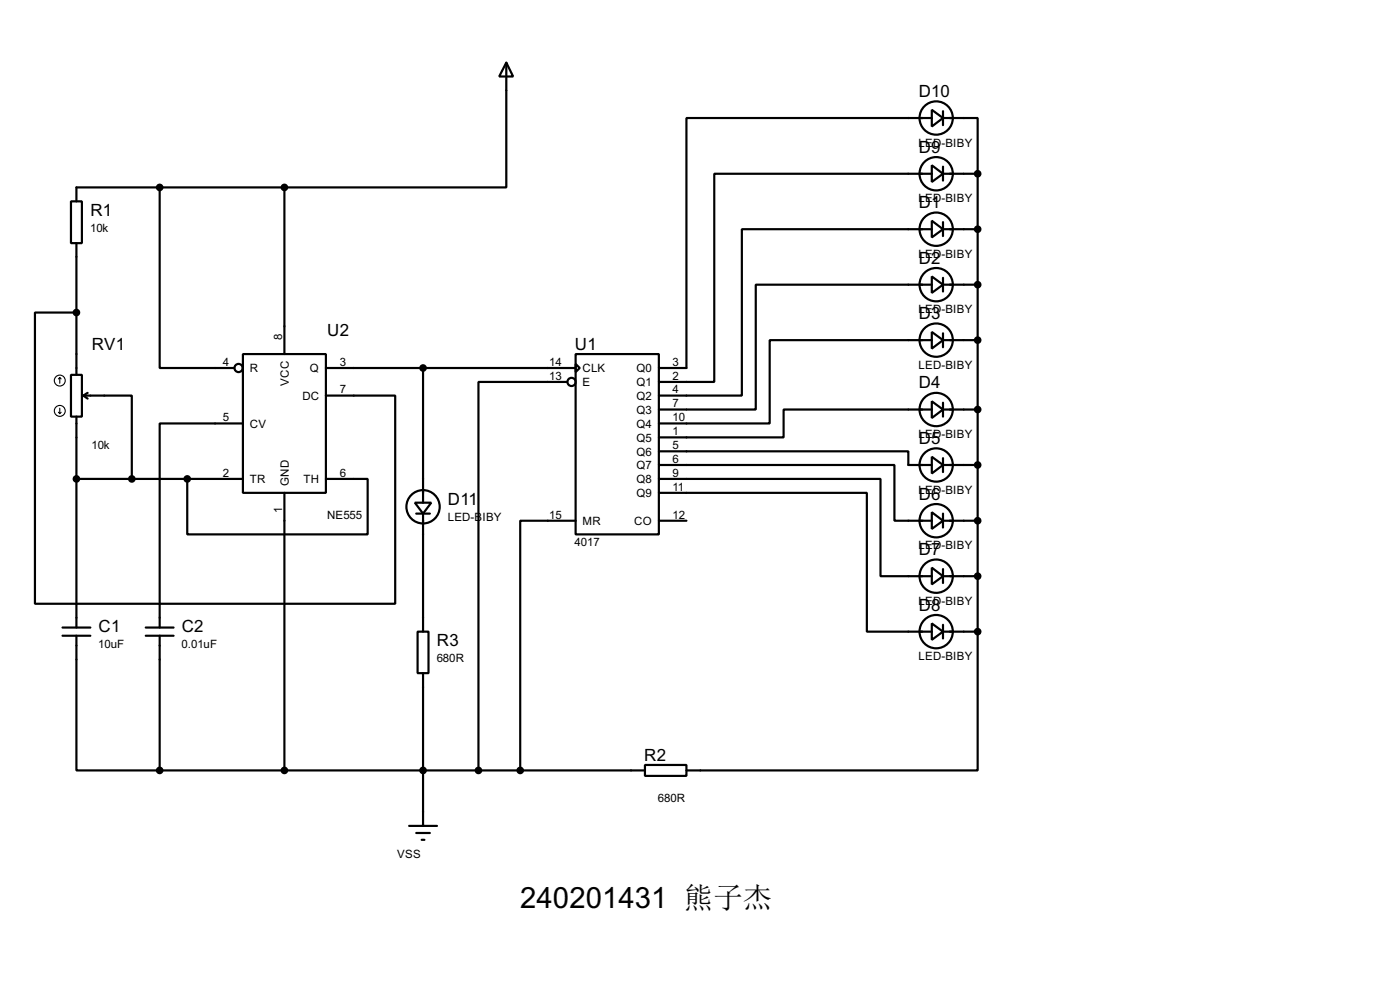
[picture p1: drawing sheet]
<svg xmlns="http://www.w3.org/2000/svg" width="256mm" height="180mm" viewBox="0 0 256 180" stroke-linecap="round" stroke-linejoin="round" font-family="sans-serif">
<g fill="none" stroke="#000" stroke-width=".4">
<path d="M92.8 11.5l1.2 2.5h-2.5zM92.8 11.5v22.8h-40.7M13 36.9h2v7.6h-2zM29.3 34.3v33.1h13.7M52.1 34.3v30.5M52.1 34.3h-38.1v2.6M170.7 30.3l2.1 1.5-2.1 1.5zM170.7 20.1l2.1 1.5-2.1 1.6zM170.7 31.8h-39.8v38.1h-10.2M170.7 21.6h-44.9v45.8h-5.1M172.8 21.6h6.3v10.2M172.8 31.8h6.3"/>
<path d="M172.8 20.4v2.5M172.8 30.5v2.6M179.1 31.8v83.8M14 57.2h-7.6v53.3h66v-38.1h-12.7M14 44.5v24.1M170.7 40.4l2.1 1.6-2.1 1.5zM170.7 50.6l2.1 1.5-2.1 1.5zM170.7 42h-34.8v30.4h-15.2M170.7 52.1h-32.2v22.9h-17.8M172.8 42h6.3M172.8 52.1h6.3M172.8 40.7v2.5"/>
<path d="M172.8 50.9v2.5M13 68.6h2v7.7h-2zM14 76.3v38.6M15.3 72.4h8.9v15.3M15.3 72.4l.8 .6M16.1 71.9l-.8 .5M44.5 64.8h15.2v25.4h-15.2zM44.5 77.5h-15.2v37.4M59.7 67.4h45.8M77.5 67.4v24.6M103.9 69.9h-16.2v71.1M105.5 64.8h15.2v33h-15.2z"/>
<path d="M105.5 66.6l.7 .8-.7 .7zM170.7 60.8l2.1 1.5-2.1 1.5zM170.7 73.5l2.1 1.5-2.1 1.5zM170.7 62.3h-29.7v15.2h-20.3M170.7 75h-27.1v5.1h-22.9M172.8 62.3h6.3M172.8 75h6.3M172.8 61v2.6M172.8 73.7v2.6M14 87.7h30.5M34.3 87.7v10.1h33.1v-10.1h-7.7M52.1 90.2v50.8"/>
<path d="M76 92h3l-1.5 2zM76.3 94h2.5M77.5 94v21.6M105.5 95.3h-10.2v45.7M120.7 82.6h45.7v2.5h4.3M120.7 85.1h43.2v10.2h6.8M120.7 87.7h40.6v17.8h9.4M120.7 90.2h38.1v25.4h11.9M120.7 95.3h5.1M170.7 83.6l2.1 1.5-2.1 1.6zM170.7 93.8l2.1 1.5-2.1 1.5zM172.8 85.1h6.3"/>
<path d="M172.8 95.3h6.3M172.8 83.9v2.5M172.8 94v2.6M11.5 114.9h5.1M11.5 116.4h5.1M14 116.4v24.6h15.3M26.7 114.9h5.1M26.7 116.4h5.1M29.3 116.4v24.6M76.5 115.6h2v7.6h-2zM170.7 103.9l2.1 1.6-2.1 1.5zM170.7 114.1l2.1 1.5-2.1 1.5z"/>
<path d="M172.8 105.5h6.3M172.8 115.6h6.3M172.8 104.2v2.5M172.8 114.4v2.5M179.1 115.6v25.4h-53.3M77.5 123.2v28M29.3 141h88.9M75 151.2h5.1M76.3 152.5h2.5M77.3 153.7h.5M118.2 140h7.6v2h-7.6z"/>
<circle cx="171.5" cy="31.8" r="3.1"/>
<circle cx="171.5" cy="21.6" r="3.1"/>
<circle cx="171.5" cy="42" r="3.1"/>
<circle cx="171.5" cy="52.1" r="3.1"/>
<circle cx="43.7" cy="67.4" r=".75"/>
<circle cx="104.7" cy="69.9" r=".75"/>
<circle cx="171.5" cy="62.3" r="3.1"/>
<circle cx="171.5" cy="75" r="3.1"/>
<circle cx="77.5" cy="92.8" r="3.1"/>
<circle cx="171.5" cy="95.3" r="3.1"/>
<circle cx="171.5" cy="85.1" r="3.1"/>
<circle cx="171.5" cy="105.5" r="3.1"/>
<circle cx="171.5" cy="115.6" r="3.1"/>
</g>
<g fill="none" stroke="#000" stroke-width=".2">
<path d="M10.7 75.5l.3 .2M11 69.1l-.3 .3M11 69.1l.2 .3M11 69.1v1.1M11 74.7v1M11.2 75.5l-.2 .2"/>
<circle cx="10.9" cy="75.2" r="1"/>
<circle cx="10.9" cy="69.7" r="1"/>
</g>
<g fill="#000" stroke="#000" stroke-width=".4">
<circle cx="29.2" cy="34.3" r=".5"/>
<circle cx="52.1" cy="34.3" r=".5"/>
<circle cx="179.1" cy="31.8" r=".5"/>
<circle cx="14" cy="57.2" r=".5"/>
<circle cx="179.1" cy="52.1" r=".5"/>
<circle cx="179.1" cy="42" r=".5"/>
<circle cx="77.5" cy="67.4" r=".5"/>
<circle cx="179.1" cy="75" r=".5"/>
<circle cx="179.1" cy="62.3" r=".5"/>
<circle cx="14" cy="87.7" r=".5"/>
<circle cx="24.1" cy="87.7" r=".5"/>
<circle cx="34.3" cy="87.7" r=".5"/>
<circle cx="179.1" cy="85.1" r=".5"/>
<circle cx="179.1" cy="95.3" r=".5"/>
<circle cx="179.1" cy="115.6" r=".5"/>
<circle cx="179.1" cy="105.5" r=".5"/>
<circle cx="29.2" cy="141" r=".5"/>
<circle cx="52.1" cy="141" r=".5"/>
<circle cx="77.5" cy="141" r=".5"/>
<circle cx="87.6" cy="141" r=".5"/>
<circle cx="95.3" cy="141" r=".5"/>
</g>
<text font-size="6" x="95.3" y="166.3">240201431 熊子杰</text>
<g font-size="3.5">
<text x="168.3" y="17.8">D10</text>
<text x="168.3" y="27.9">D9</text>
<text x="16.6" y="39.5">R1</text>
<text x="168.3" y="38.1">D1</text>
<text x="168.3" y="48.3">D2</text>
<text x="168.3" y="58.4">D3</text>
<text x="16.8" y="64">RV1</text>
<text x="60" y="61.4">U2</text>
<text x="105.3" y="64">U1</text>
<text x="168.3" y="71.1">D4</text>
<text x="168.3" y="81.3">D5</text>
<text x="82.1" y="92.4">D11</text>
<text x="168.3" y="91.5">D6</text>
<text x="168.3" y="101.6">D7</text>
<text x="168.3" y="111.8">D8</text>
<text x="18.1" y="115.8">C1</text>
<text x="33.3" y="115.8">C2</text>
<text x="80.1" y="118.3">R3</text>
<text x="118" y="139.2">R2</text>
</g>
<g font-size="2.4">
<text x="168.3" y="26.8">LED-BIBY</text>
<text x="168.3" y="37">LED-BIBY</text>
<text x="16.5" y="42.5">10k</text>
<text x="168.3" y="47.2">LED-BIBY</text>
<text x="168.3" y="57.4">LED-BIBY</text>
<text x="51.7" y="62.3" transform="rotate(-90 51.7 62.3)">8</text>
<text x="40.8" y="67">4</text>
<text x="45.8" y="68.1">R</text>
<text x="52.9" y="70.6" transform="rotate(-90 52.9 70.6)">VCC</text>
<text x="56.8" y="68.1">Q</text>
<text x="62.3" y="72">7</text>
<text x="62.3" y="67">3</text>
<text x="100.6" y="67">14</text>
<text x="100.6" y="69.5">13</text>
<text x="106.7" y="68.1">CLK</text>
<text x="106.7" y="70.7">E</text>
<text x="116.6" y="68.1">Q0</text>
<text x="116.6" y="70.7">Q1</text>
<text x="123.2" y="67">3</text>
<text x="123.2" y="69.5">2</text>
<text x="123.2" y="72">4</text>
<text x="168.3" y="67.5">LED-BIBY</text>
<text x="40.8" y="77.1">5</text>
<text x="55.4" y="73.2">DC</text>
<text x="116.6" y="73.2">Q2</text>
<text x="116.6" y="75.8">Q3</text>
<text x="123.2" y="74.6">7</text>
<text x="123.2" y="77.1">10</text>
<text x="16.8" y="82.2">10k</text>
<text x="45.8" y="78.3">CV</text>
<text x="116.6" y="78.3">Q4</text>
<text x="116.6" y="80.8">Q5</text>
<text x="116.6" y="83.4">Q6</text>
<text x="123.2" y="79.7">1</text>
<text x="123.2" y="82.2">5</text>
<text x="168.3" y="80.2">LED-BIBY</text>
<text x="40.8" y="87.3">2</text>
<text x="45.8" y="88.5">TR</text>
<text x="52.9" y="88.9" transform="rotate(-90 52.9 88.9)">GND</text>
<text x="55.6" y="88.5">TH</text>
<text x="62.3" y="87.3">6</text>
<text x="116.6" y="85.9">Q7</text>
<text x="116.6" y="88.5">Q8</text>
<text x="123.2" y="84.7">6</text>
<text x="123.2" y="87.3">9</text>
<text x="123.2" y="89.8">11</text>
<text x="51.7" y="93.9" transform="rotate(-90 51.7 93.9)">1</text>
<text x="59.9" y="95">NE555</text>
<text x="82" y="95.3">LED-B</text>
<text x="88.4" y="95.3">IBY</text>
<text x="100.6" y="94.9">15</text>
<text x="116.6" y="91">Q9</text>
<text x="123.2" y="94.9">12</text>
<text x="168.3" y="90.4">LED-BIBY</text>
<text x="105.3" y="100">4017</text>
<text x="106.7" y="96.1">MR</text>
<text x="116.2" y="96.1">CO</text>
<text x="168.3" y="100.6">LED-BIBY</text>
<text x="168.3" y="110.7">LED-BIBY</text>
<text x="18" y="118.7">10uF</text>
<text x="33.3" y="118.7">0.01uF</text>
<text x="80" y="121.2">680R</text>
<text x="168.3" y="120.9">LED-BIBY</text>
<text x="120.5" y="146.8">680R</text>
<text x="72.8" y="157.1">VSS</text>
</g>
</svg>
